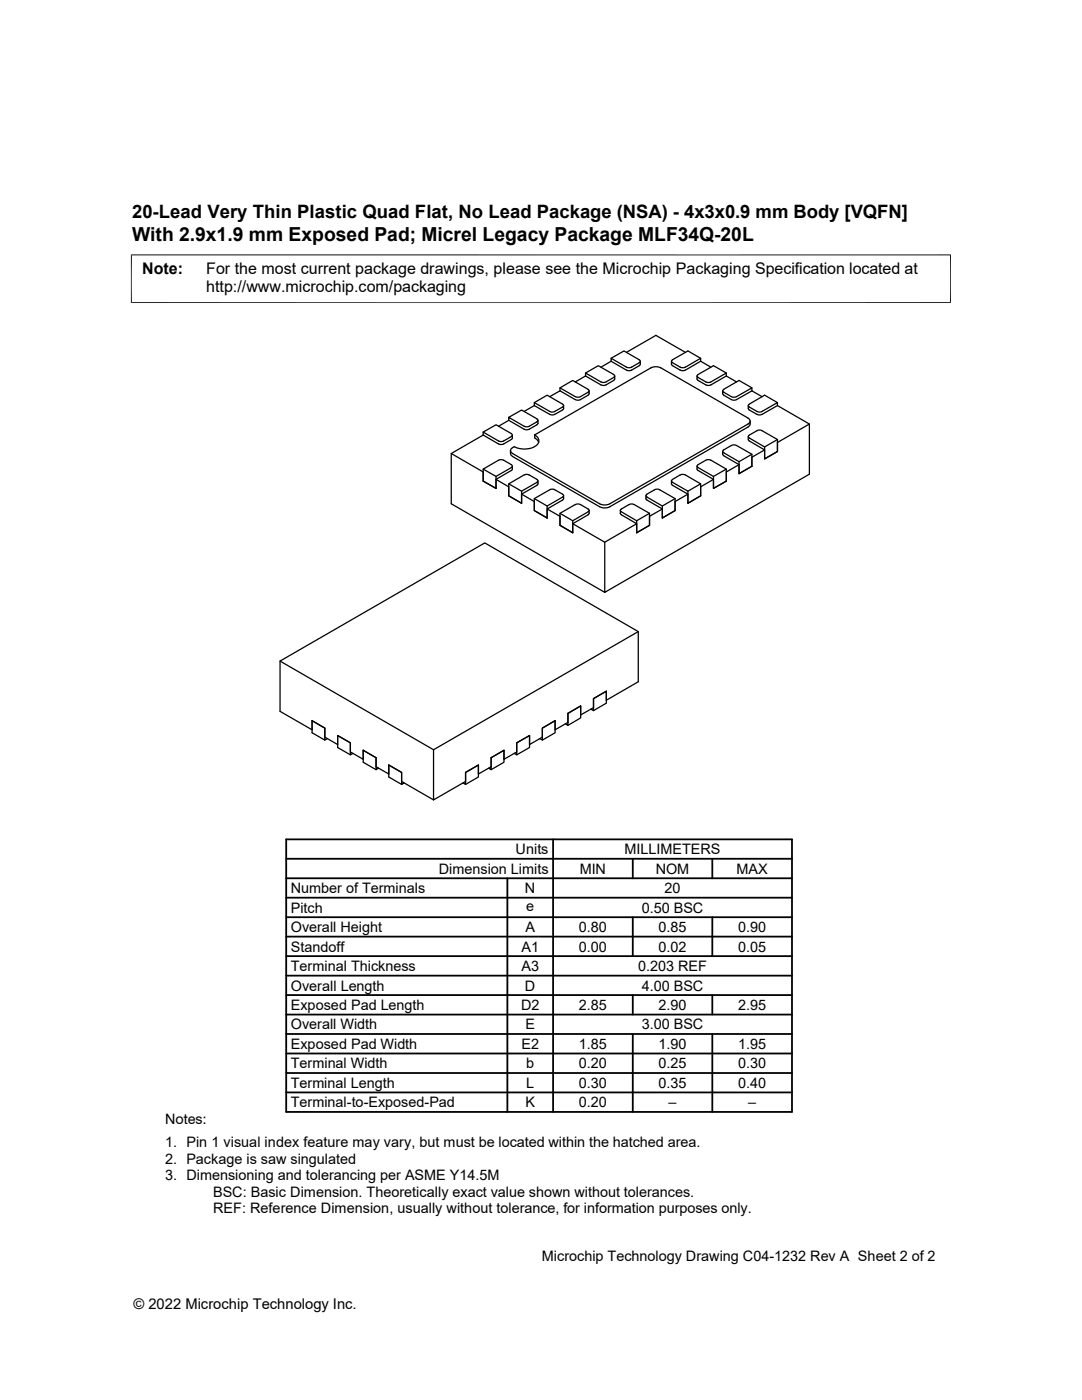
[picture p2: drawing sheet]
<svg xmlns="http://www.w3.org/2000/svg" width="216mm" height="279mm" viewBox="0 0 216 279" stroke-linecap="round" stroke-linejoin="round" font-family="sans-serif">
<g fill="none" stroke="#000" stroke-width=".25">
<path d="M111.7 78l3.1 1.8M111.7 77.4l2.6-1.5 3 1.8a.28 .28 0 0 1 .3 .3 .28 .28 0 0 1-.3 .3l-1.6 .9-.5 .1-3.5-1.9v.6M111.7 78l-2 1.2M114.8 79.7l.4 .2 .6-.2M116.8 75l3.1 1.8M116.8 74.4l2.6-1.4 3 1.7M116.8 75l-2 1.2M117.6 78l-.2 .8-1.6 1M119.9 76.8l.4 .1 .6-.1M121.9 72.1l3.1 1.8M121.9 71.5l2.6-1.5 3.1 1.8M121.9 72.1l-2 1.2"/>
<path d="M122.4 74.8a.3 .3 0 0 1 .3 .2 .3 .3 0 0 1-.3 .3l-1.6 1h-.5l-3.5-1.9v.6M122.7 75l-.2 .9-1.6 .9M125 73.9l.4 .1 .6-.1M127.6 71.8a.3 .3 0 0 1 .2 .3 .3 .3 0 0 1-.2 .3l-1.7 .9-.5 .1-3.5-1.9v.6M127.8 72.1l-.2 .8-1.6 1M134 72.1l.1 .8 1.6 1M134.2 71.8a.28 .28 0 0 0-.2 .3 .28 .28 0 0 0 .2 .3l1.5 .9 .7 .1 3.4-1.9v.6M135.7 73.9l.4 .1 .6-.1M136.8 70.3l-5.9-3.4-5.9 3.4M139.1 75l.1 .9 1.6 .9M139.3 74.8a.28 .28 0 0 0-.2 .2 .28 .28 0 0 0 .2 .3l1.5 .9 .7 .1 3.4-1.9v.6M139.8 72.1l-3 1.8"/>
<path d="M139.8 71.5l-2.5-1.5-3.1 1.8M139.8 72.1l2.1 1.2M140.8 76.8l.4 .1 .7-.1M144.2 78v.6M144.2 78.6l.1 .2 1.6 1M144.9 74.4l-2.5-1.4-3.1 1.7M144.9 75l-3 1.8M144.9 75l2.1 1.2M145.9 79.7l.4 .2 .7-.2M150 77.4l-2.5-1.5-3.1 1.8a.28 .28 0 0 0-.2 .3 .28 .28 0 0 0 .2 .3l1.5 .9 .7 .1 3.4-1.9v.6M150 78l-3 1.8M150 78l2.1 1.2"/>
<path d="M90 90.5l6.4 3.7v1.8l2.6 1.5M96.4 93.6l2.6 1.5M96.4 86.8l3.4 1.9 .6-.1 1.7-.9 .1-.9M96.4 86.2l2.6-1.4 3 1.8a.3 .3 0 0 1 .2 .2 .3 .3 0 0 1-.2 .3l-1.6 1h-.6l-3.4-1.9v.6M96.4 86.8l-6.4 3.7v10l30.7 17.7M99 95.7l2.5 1.5v1.8l2.6 1.4M99.5 91.8l-3.1 1.8v2.4l2.6 1.5M99.5 91.9l.3-.2 .7 .2M100.5 91.8l1.5 1a.28 .28 0 0 1 .2 .2 .28 .28 0 0 1-.2 .3M101.5 96.6l2.6 1.4M101.5 83.9l3.4 1.9 .6-.1 1.6-.9M101.5 83.9v-.6l3.4 1.9 .6-.1 1.6-.9"/>
<path d="M101.5 83.3l2.6-1.5 3 1.8M101.5 83.9l-2 1.2M101.9 89.9v.8l.4 .4M102 93.3l-3 1.8v2.4M102.2 93l-.1 .9-3.1 1.8v1.8M102.3 89.3a.63 .63 0 0 0-.4 .6 .63 .63 0 0 0 .4 .6M104.1 98.6l2.5 1.5v1.8l2.6 1.5M104.6 94.8l-3.1 1.8v2.4l2.6 1.4M104.6 94.8l.3-.1 .7 .1M105.6 94.8l1.5 .9M106.6 80.3l2.6-1.4 3 1.8a.28 .28 0 0 1 .3 .2 .28 .28 0 0 1-.3 .3M106.6 99.5l2.6 1.5"/>
<path d="M106.6 80.9v-.6l3.4 1.9h.6l1.6-1M106.6 80.9l3.1 1.8M106.6 80.9l-2 1.2M106.7 86.8a1.22 1.22 0 0 1 .8 1.2 1.22 1.22 0 0 1-.8 1.1 4.5 4.5 0 0 1-4.1 0l-.3 .2M106.7 86.8v.6l.5 .4 .3 .5M106.7 86.8l23.2-13.4 .7-.2 1.3 .2 17.3 10a.63 .63 0 0 1 .5 .6 .63 .63 0 0 1-.4 .6l-27.6 15.9-.8 .3-1.2-.3-17.4-10M107.1 95.7a.28 .28 0 0 1 .2 .3 .28 .28 0 0 1-.2 .2M107.1 83.6a.28 .28 0 0 1 .2 .3 .28 .28 0 0 1-.2 .3M107.1 96.3l-3 1.7v2.4M107.1 96.9l-3 1.7v1.8M107.4 96l-.1 .6-.2 .2M107.4 83.9l-.1 .7-.2 .2"/>
<path d="M109.7 82.7l.3 .1 .7-.1M112.2 99.8l-3 1.8v1.8M112.2 99.2l-3 1.8v2.4M112.2 99.2a.28 .28 0 0 0 .3-.3 .28 .28 0 0 0-.3-.3l-1.6-.9-.6-.1-3.4 1.9v2.4l2.6 1.5M112.5 98.9v.6l-.3 .3M112.5 80.9l-.2 .9-1.6 .9M128.9 98.9v.6l.2 .3M129.1 99.8l3.1 1.8v1.8M129.1 99.2a.3 .3 0 0 1-.2-.3 .3 .3 0 0 1 .2-.3l1.6-.9 .6-.1 3.4 1.9v2.4M129.1 99.2l3.1 1.8v2.4M134 96v.6l.2 .2M134.2 96.9l3.1 1.7v1.8l2.5-1.4"/>
<path d="M134.2 96.3l3.1 1.7v2.4l2.5-1.4M134.7 99.5l-2.5 1.5M135.7 94.8l-1.5 .9a.28 .28 0 0 0-.2 .3 .28 .28 0 0 0 .2 .2M135.7 94.8l.4-.1 .6 .1M136.8 94.8l3 1.8v2.4M137.3 98.6l-2.6 1.5v1.8M139.1 93l.1 .9 3.2 1.8v1.8l2.5-1.5M139.3 93.3l3.1 1.8v2.4l2.5-1.5M139.8 96.6l-2.5 1.4M140.8 91.8l-1.5 1a.28 .28 0 0 0-.2 .2 .28 .28 0 0 0 .2 .3M140.8 91.9l.4-.2 .7 .2M141.9 91.8l3 1.8v2.4"/>
<path d="M142.4 95.7l-2.6 1.5v1.8M144.2 90.1v.6M144.2 90.7l.1 .2 3.2 1.8v1.8l2.5-1.5M144.9 93.6l-2.5 1.5M145.9 88.9l.4-.1 .7 .1M145.9 88.9l-1.5 .9a.28 .28 0 0 0-.2 .3 .28 .28 0 0 0 .2 .2l3.1 1.8v2.4l2.5-1.5M147 88.9l3 1.8v2.3M147.5 92.7l-2.6 1.5v1.8M149.3 80.9l.1 .9 1.6 .9M149.3 87.1l.1 .8 3.2 1.9v1.8l2.5-1.5M149.4 86.9l1.8-1h.8l3.1 1.8v2.4l-2.5 1.5v-2.4l-3.2-1.8-.1-.3zM149.7 84.6l-.4 .6-27.6 15.9-.8 .3-1.2-.3-17.4-10"/>
<path d="M149.7 84v.6M150 90.7l-2.5 1.4M151 82.7l.4 .1 .7-.1M152.6 89.8l-2.6 1.4v1.8M155.1 80.9l-3 1.8M155.1 80.9v-.6l-3.4 1.9h-.5l-1.7-1M155.1 80.3l-2.5-1.4-3.1 1.8a.28 .28 0 0 0-.2 .2 .28 .28 0 0 0 .2 .3M155.1 87.7l-2.5 1.5M155.1 80.9l6.4 3.7v10l-40.8 23.6v-10l6.3-3.7M161.5 84.6l-6.4 3.7v1.8M109.2 101.6l2.5 1.4v1.8l2.6 1.5M111.7 102.4l2.6 1.5"/>
<path d="M114.3 104.5l6.4 3.7M114.8 100.7l-3.1 1.7v2.4l2.6 1.5M114.8 100.7l.4-.1 .6 .1M115.8 100.7l1.5 .9a.28 .28 0 0 1 .3 .3 .28 .28 0 0 1-.3 .2M117.3 102.7l-3 1.8v1.8M117.3 102.2l-3 1.7v2.4M117.6 101.9v.5l-.3 .3M123.8 101.9v.5l.2 .3M124 102.7l3 1.8v1.8M124 102.2l3 1.7v2.4M125.5 100.7l-1.5 .9a.28 .28 0 0 0-.2 .3 .28 .28 0 0 0 .2 .2M125.5 100.7l.4-.1 .6 .1"/>
<path d="M126.5 100.7l3.1 1.7v2.4M129.6 102.4l-2.6 1.5M129.6 104.8l-2.6 1.5M132.2 101.6l-2.6 1.4v1.8M134.7 101.9l-2.5 1.5M55.9 131.9l30.6 17.7M118.4 139.4v2.4l-.5-.3M118.4 139.4l2.6-1.5v1.8l6.4-3.6v-10.1l-30.7-17.6-40.8 23.5v10.1l6.4 3.6M118.4 139.4v1.8l-2.5 1.5v-1.8l-2.6 1.5M118.4 139.4l2.6-1.5v2.4l-2.6 1.5M127.4 126l-40.9 23.6v10l6.4-3.6v-1.8M62.3 143.8l2.5 1.5v2.4l.5-.3"/>
<path d="M62.3 143.8l2.5 1.5v1.8l2.6 1.5M62.3 143.8v2.4l2.5 1.5M67.4 146.8l2.5 1.5v2.3l.5-.3M67.4 146.8l2.5 1.5v1.8l2.6 1.4M67.4 146.8v2.4l2.5 1.4M72.5 149.7l2.5 1.5v2.4l.5-.3M72.5 149.7l2.5 1.5v1.8l2.6 1.5M72.5 149.7v2.4l2.5 1.5M77.6 152.7l2.5 1.5v2.3l.5-.2M77.6 152.7l2.5 1.5v1.8l6.4 3.6M77.6 152.7v2.4l2.5 1.4M92.9 154.2v2.3l-.5-.2"/>
<path d="M92.9 154.2l2.6-1.5v2.4l-2.6 1.4M98 151.2v2.4l-.5-.3M98 151.2l2.6-1.5v2.4l-2.6 1.5M98 151.2v1.8l-2.5 1.5v-1.8l-2.6 1.5M103.1 148.3v2.3l-.5-.3M103.1 148.3l2.6-1.5v2.4l-2.6 1.4M103.1 148.3v1.8l-2.5 1.4v-1.8l-2.6 1.5M108.2 145.3v1.8l-2.5 1.5v-1.8l-2.6 1.5M108.2 145.3v2.4l-.5-.3M108.2 145.3l2.6-1.5v2.4l-2.6 1.5M113.3 142.4v2.4l-.5-.3M113.3 142.4l2.6-1.5v2.4l-2.6 1.5"/>
<path d="M113.3 142.4v1.8l-2.5 1.4v-1.8l-2.6 1.5"/>
</g>
<path d="M26.1 50.9h163.7M26.2 50.8v9.7M189.7 50.8v9.7M26.1 60.4h163.7" fill="none" stroke="#000" stroke-width=".2"/>
<g fill="none" stroke="#000" stroke-width=".36">
<path d="M57.1 179.2h100.9M57.1 175.3h100.9M57.1 171.4h100.9M57.1 167.5h100.9v54.4h-100.9zM101.2 175.3v46.6M110.4 167.5v54.4M126.3 171.4v3.9M142.1 171.4v3.9M57.1 186.9h100.9M57.1 183h100.9M57.1 198.6h100.9M57.1 194.7h100.9"/>
<path d="M57.1 190.8h100.9M126.3 183v7.8M126.3 198.6v3.9M142.1 183v7.8M142.1 198.6v3.9M57.1 214.1h100.9M57.1 206.4h100.9M57.1 202.5h100.9M57.1 210.2h100.9M57.1 218h100.9M126.3 206.4v15.5M142.1 206.4v15.5"/>
</g>
<text font-size="3.9" x="26.4" y="48">With 2.9x1.9 mm Exposed Pad; Micrel Legacy Package MLF34Q-20L</text>
<text font-size="3.7" x="26.4" y="43.5">20-Lead Very Thin Plastic Quad Flat, No Lead Package (NSA) - 4x3x0.9 mm Body [VQFN]</text>
<g font-size="3.2">
<text x="28.4" y="54.6">Note:</text>
<text x="41.1" y="58.3">http://www.microchip.com/packaging</text>
<text x="41.1" y="54.6">For the most current package drawings, please see the Microchip Packaging Specification located at</text>
</g>
<g font-size="2.9">
<text x="102.9" y="170.5">Units</text>
<text x="124.6" y="170.5">MILLIMETERS</text>
<text x="58" y="178.2">Number of Terminals</text>
<text x="87.6" y="174.4">Dimension Limits</text>
<text x="104.8" y="178.2">N</text>
<text x="115.7" y="174.4">MIN</text>
<text x="130.8" y="174.4">NOM</text>
<text x="132.6" y="178.2">20</text>
<text x="147" y="174.4">MAX</text>
<text x="58" y="182.1">Pitch</text>
<text x="105" y="181.8">e</text>
<text x="128" y="182.1">0.50 BSC</text>
<text x="58" y="186">Overall Height</text>
<text x="58" y="189.9">Standoff</text>
<text x="104.1" y="189.9">A1</text>
<text x="104.8" y="186">A</text>
<text x="115.5" y="186">0.80</text>
<text x="115.5" y="189.9">0.00</text>
<text x="131.4" y="186">0.85</text>
<text x="131.4" y="189.9">0.02</text>
<text x="147.3" y="186">0.90</text>
<text x="147.3" y="189.9">0.05</text>
<text x="58" y="193.8">Terminal Thickness</text>
<text x="58" y="197.7">Overall Length</text>
<text x="104.1" y="193.8">A3</text>
<text x="104.8" y="197.7">D</text>
<text x="127.3" y="193.8">0.203 REF</text>
<text x="128" y="197.7">4.00 BSC</text>
<text x="58" y="201.6">Exposed Pad Length</text>
<text x="104" y="201.6">D2</text>
<text x="115.5" y="201.6">2.85</text>
<text x="131.4" y="201.6">2.90</text>
<text x="147.3" y="201.6">2.95</text>
<text x="58" y="205.4">Overall Width</text>
<text x="58" y="209.3">Exposed Pad Width</text>
<text x="104" y="209.3">E2</text>
<text x="104.8" y="205.4">E</text>
<text x="115.5" y="209.3">1.85</text>
<text x="128" y="205.4">3.00 BSC</text>
<text x="131.4" y="209.3">1.90</text>
<text x="147.3" y="209.3">1.95</text>
<text x="58" y="213.2">Terminal Width</text>
<text x="105" y="213.2">b</text>
<text x="115.5" y="213.2">0.20</text>
<text x="131.4" y="213.2">0.25</text>
<text x="147.3" y="213.2">0.30</text>
<text x="58" y="217.1">Terminal Length</text>
<text x="58" y="221">Terminal-to-Exposed-Pad</text>
<text x="104.8" y="221">K</text>
<text x="105" y="217.1">L</text>
<text x="115.5" y="217.1">0.30</text>
<text x="115.5" y="221">0.20</text>
<text x="131.4" y="217.1">0.35</text>
<text x="133.4" y="221">–</text>
<text x="147.3" y="217.1">0.40</text>
<text x="149.3" y="221">–</text>
<text x="32.9" y="224.3">Notes:</text>
<text x="32.9" y="228.9">1. Pin 1 visual index feature may vary, but must be located within the hatched area.</text>
<text x="32.9" y="232.2">2. Package is saw singulated</text>
<text x="32.9" y="235.5">3. Dimensioning and tolerancing per ASME Y14.5M</text>
<text x="42.5" y="238.8">BSC: Basic Dimension. Theoretically exact value shown without tolerances.</text>
<text x="42.5" y="242.2">REF: Reference Dimension, usually without tolerance, for information purposes only.</text>
<text x="108.1" y="251.7">Microchip Technology Drawing C04-1232 Rev A Sheet 2 of 2</text>
<text x="26.6" y="261.3">© 2022 Microchip Technology Inc.</text>
</g>
</svg>
